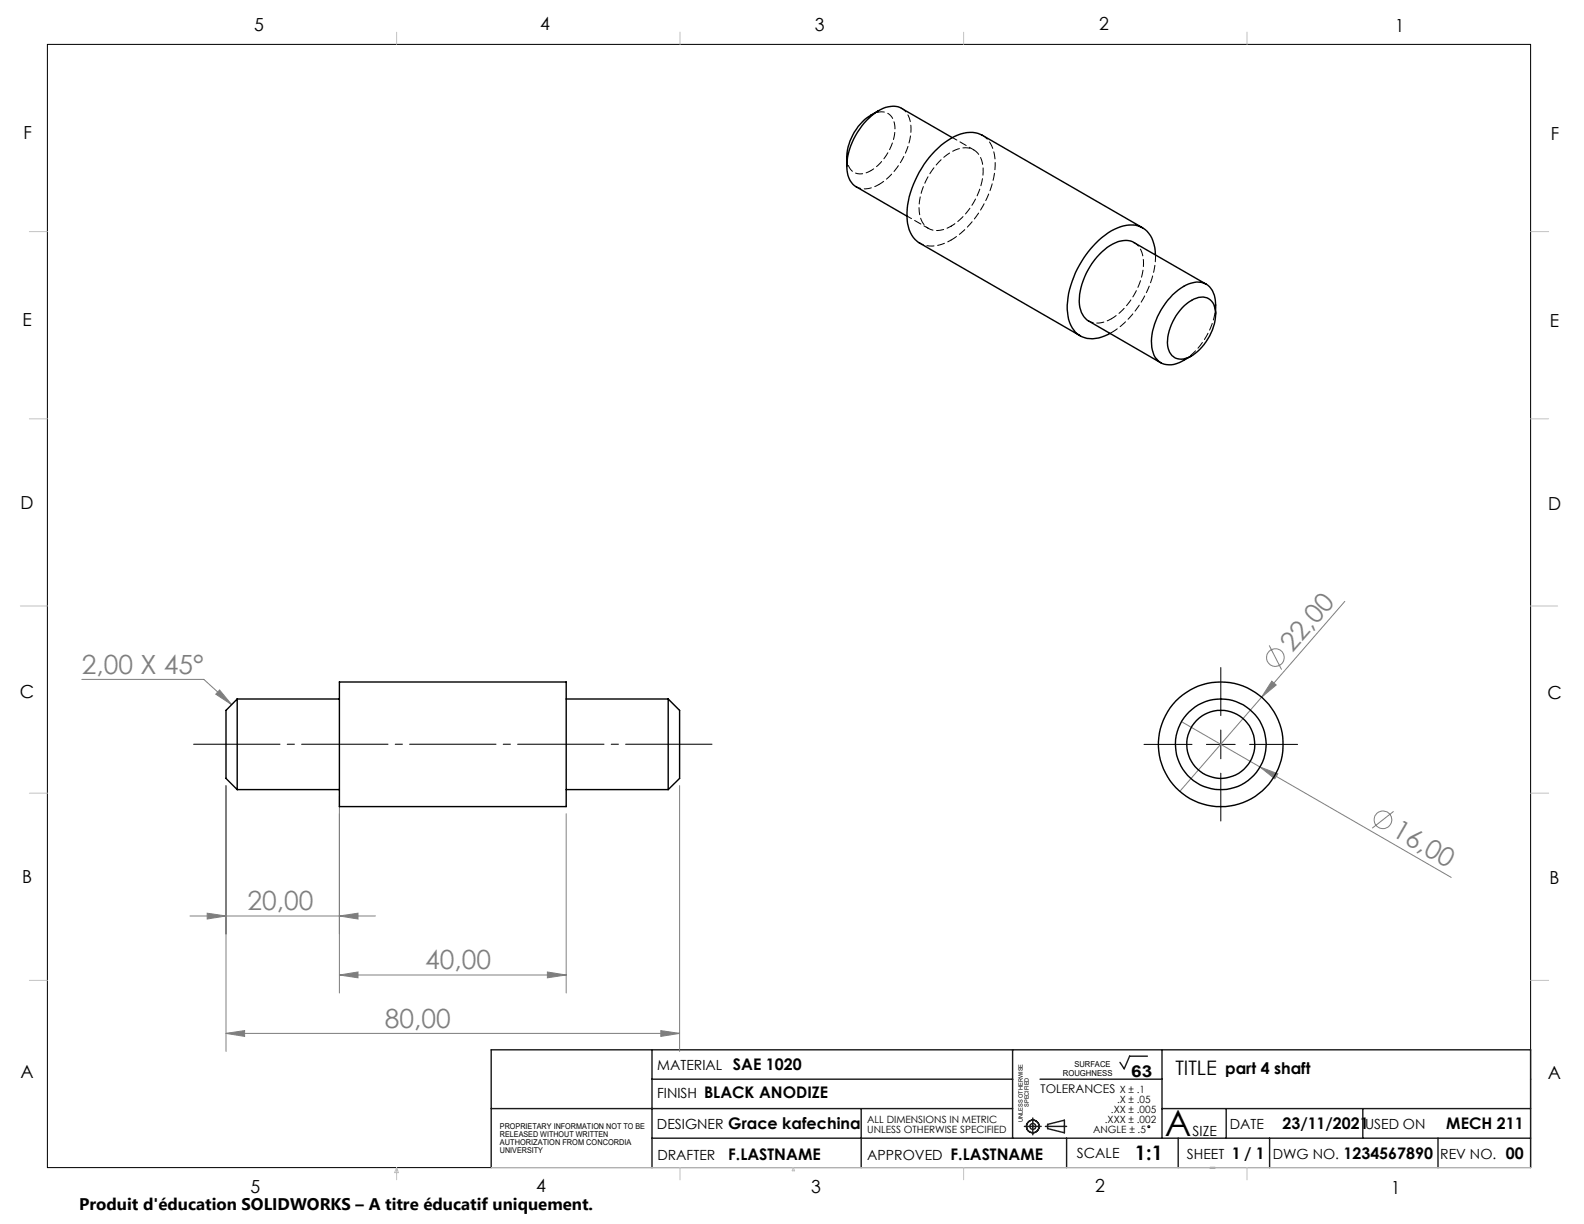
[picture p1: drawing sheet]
<svg xmlns="http://www.w3.org/2000/svg" width="279mm" height="216mm" viewBox="0 0 279 216" stroke-linecap="round" stroke-linejoin="round" font-family="sans-serif">
<g fill="none" stroke="#808080" stroke-width=".18">
<path d="M14.4 119.8h21.5l5 4.5M223.9 113.8l2.2 4.3M237.2 106.1l-14.7 16.9M38.7 121.7l2.2 2.6-2.8-1.9zM39.9 138.6v46.9M119.9 138.6v46.9M208.4 127.3l13.8 8M222.2 135.3l3.2 1.2-.5 .9zM222.2 135.3l33.8 19.5M222.5 123l-14.4 16.6M224.3 120.2l.8 .6-2.6 2.2zM59.9 140.5v34.7"/>
<path d="M99.9 143.5v31.7M245.8 143.1l-3.8 3M33.5 161.6h32.7M36.5 161.1l3.4 .5-3.4 .5zM59.9 172l3.2-.6v1.1zM59.9 172h40M59.9 161.6l3.2-.5v1zM96.6 171.4l3.3 .6-3.3 .5zM39.9 182.3l3.2-.5v1zM39.9 182.3h80M116.6 181.8l3.3 .5-3.3 .5z"/>
<circle cx="225" cy="116" r="1.55"/>
<circle cx="243.9" cy="144.6" r="1.56"/>
</g>
<g fill="none" stroke="#000" stroke-width=".18">
<path d="M8.4 7.8h261.6v198.2h-261.6zM215.3 117.8v8.4M201.8 131.3h8.5M212.8 131.3h5.1M215.3 128.8v5M215.3 136.4v8.4M220.4 131.3h8.5"/>
<circle cx="202.6" cy="198.7" r=".17"/>
</g>
<g fill="none" stroke="#191924" stroke-width=".25">
<path d="M86.6 195.5h92M115 185.2v20.8M115 190.4h63.6M151.9 195.5v10.5M178.6 185.2v15.6M180.7 198.7h3M182.2 197.2v3M183.4 190.4h21.6M184.4 198.7h3.7M184.8 198.3l2.9-.7v2.2l-2.9-.7zM202.4 186.3h-3.2l-.9 2.2-.7-1.1M205 185.2v15.6"/>
<path d="M205 195.5h65M216.3 195.5v5.3M240.4 195.5v5.3M86.6 206v-20.8h183.4v20.8M115 200.8h155M188.1 200.8v5.2M207.8 200.8v5.2M213.4 206h.9M223.9 200.8v5.2M253.6 200.8v5.2"/>
<circle cx="182.2" cy="198.7" r="1.11"/>
<circle cx="182.2" cy="198.7" r=".51"/>
</g>
<path d="M33.5 131.3h92.7" fill="none" stroke="#000" stroke-width=".18" stroke-dasharray="15.2 1.3 1.3 1.3" stroke-dashoffset="-.6"/>
<g fill="none" stroke="#c0c0c0" stroke-width=".18">
<path d="M70 5.7v2.1M119.9 5.7v2.1M170 5.7v2.1M220 5.7v2.1M5.2 40.9h3.2M270 40.9h3.2M5.2 73.9h3.2M270 73.9h3.2M3.6 106.9h4.8M270 106.9h4.7M5.2 139.9h3.2M270 139.9h3.2"/>
<path d="M5.2 172.9h3.2M270 172.9h3.2M70 206v2.1M70 206l.3 .8h-.7zM86.6 206h183.4M119.9 206v2.1M139.9 206l.3 .5h-.5zM170 206v2.1M220 206v2.1"/>
</g>
<g fill="#808080">
<path d="M224.3 120.2l.8 .6-2.6 2.2z"/>
<path d="M222.2 135.3l3.2 1.2-.5 .9z"/>
<path d="M38.7 121.7l2.2 2.6-2.8-1.9zM36.5 161.1l3.4 .5-3.4 .5zM59.9 161.6l3.2-.5v1zM39.9 182.3l3.2-.5v1zM116.6 181.8l3.3 .5-3.3 .5z"/>
<path d="M59.9 172l3.2-.6v1.1zM96.6 171.4l3.3 .6-3.3 .5z"/>
</g>
<g fill="none" stroke="#000" stroke-width=".25">
<path d="M155 19.5l-1.4 .8a9.2 9.2 0 0 0-4.2 7.4v1.6M168 24.3l-9-5.2a4.4 4.4 0 0 0-4.7 .9 12.2 12.2 0 0 0-4.9 10 3.6 3.6 0 0 0 1.6 2.9l9 5.2M201.5 40.2l-28.3-16.4a5.8 5.8 0 0 0-6 1 17 17 0 0 0-7.2 13.4 5.3 5.3 0 0 0 2.2 4.7l28.3 16.3M203.8 44.9a5 5 0 0 0-3-5 7.3 7.3 0 0 0-6.5 2 17.3 17.3 0 0 0-6.1 12.6 5.3 5.3 0 0 0 2.7 4.9 5.7 5.7 0 0 0 4.9-.6M208.9 53.9a4.3 4.3 0 0 1 4-1.4 3.1 3.1 0 0 1 1.5 3.6 9.3 9.3 0 0 1-4.9 7 2.4 2.4 0 0 1-3.5-2.2 9.4 9.4 0 0 1 2.9-7zM212.8 50.1l-12.8-7.3a4.1 4.1 0 0 0-4.2 .5 12.5 12.5 0 0 0-5.4 10.4 3.8 3.8 0 0 0 1.6 2.9l12.8 7.4M214.4 55.4v-1.6a3.6 3.6 0 0 0-2.5-4 6.4 6.4 0 0 0-5.5 2.7 11.9 11.9 0 0 0-3.2 8.8 3.1 3.1 0 0 0 3.9 3l.9-.3 2.2-1.2M41.8 123.3l-1.9 2v12l1.9 2M41.8 123.3v16M41.8 139.3h18.1M41.8 123.3h18.1M59.9 120.3h40v22h-40z"/>
<path d="M99.9 139.3h18M99.9 123.3h18M117.9 123.3v16M117.9 123.3l2 2v12l-2 2"/>
<circle cx="215.3" cy="131.3" r="8"/>
<circle cx="215.3" cy="131.3" r="6"/>
<circle cx="215.3" cy="131.3" r="11"/>
</g>
<path d="M167.8 39.9a3.7 3.7 0 0 1-4.6-.1 6.2 6.2 0 0 1-.6-6 11.6 11.6 0 0 1 6.4-7.5 3.1 3.1 0 0 1 4.4 2.9 12.2 12.2 0 0 1-5.6 10.7M214.4 53.8a12.5 12.5 0 0 1-5.6 9.8" fill="none" stroke="#000" stroke-width=".18" stroke-dasharray="1.3 .6" stroke-dashoffset=".5"/>
<path d="M151 32.9a3.9 3.9 0 0 0 4-.4M160 38.1l3.8 2.2M171.8 26.4l-3.8-2.1M196 56.2a3.9 3.9 0 0 1-4 .4" fill="none" stroke="#000" stroke-width=".18" stroke-dasharray="1.3 .6" stroke-dashoffset=".4"/>
<path d="M153.6 30.1a2.6 2.6 0 0 1-3.8-.5l-.3-.7-.1-1.3M155 32.5a12.2 12.2 0 0 0 5.6-10.7 3.5 3.5 0 0 0-1.6-2.7M200 42.8a4 4 0 0 1 1.7 3.8 12.5 12.5 0 0 1-5.7 9.6" fill="none" stroke="#000" stroke-width=".18" stroke-dasharray="1.3 .6" stroke-dashoffset=".3"/>
<path d="M196 58.7l-.2 .1M203.8 44.9a17.1 17.1 0 0 1-7.8 13.8" fill="none" stroke="#000" stroke-width=".18" stroke-dasharray="1.3 .6"/>
<path d="M167.8 42.3a5.6 5.6 0 0 1-5.5 .6" fill="none" stroke="#000" stroke-width=".18" stroke-dasharray="1.3 .6" stroke-dashoffset=".6"/>
<path d="M173.3 23.8a5.6 5.6 0 0 1 2.2 5.4 17.3 17.3 0 0 1-7.7 13.1" fill="none" stroke="#000" stroke-width=".18" stroke-dasharray="1.3 .6" stroke-dashoffset=".1"/>
<path d="M153.6 20.3a2.55 2.55 0 0 1 3.9 .7 7 7 0 0 1-1.2 6.4l-1.4 1.8-1.3 .9" fill="none" stroke="#000" stroke-width=".18" stroke-dasharray="1.3 .6" stroke-dashoffset=".7"/>
<text font-size="6.3" x="205.5" y="200.4">A</text>
<g font-size="4.7" fill="#808080">
<text x="14.4" y="118.8">2,00 X 45°</text>
<text x="228" y="115.2" transform="rotate(-49 228 115.2)">22,00</text>
<text x="245.3" y="147.4" transform="rotate(30 245.3 147.4)">16,00</text>
<text x="43.6" y="160.5">20,00</text>
<text x="75" y="170.9">40,00</text>
<text x="67.9" y="181.3">80,00</text>
</g>
<g font-size="3.5">
<text x="207.3" y="189.5">TITLE</text>
<text x="200.2" y="204.7">1:1</text>
</g>
<g font-size="3.2">
<text x="44.8" y="5.4">5</text>
<text x="95.3" y="5.3">4</text>
<text x="143.7" y="5.4">3</text>
<text x="193.9" y="5.4">2</text>
<text x="246.1" y="5.7">1</text>
<text x="4.1" y="24.5">F</text>
<text x="273.5" y="24.7">F</text>
<text x="4" y="57.5">E</text>
<text x="273.4" y="57.6">E</text>
<text x="3.6" y="89.8">D</text>
<text x="273.1" y="90">D</text>
<text x="3.5" y="123.1">C</text>
<text x="272.9" y="123.3">C</text>
<text x="3.9" y="155.7">B</text>
<text x="273.3" y="155.9">B</text>
<text x="3.6" y="190.2">A</text>
<text x="273" y="190.3">A</text>
<text x="44.2" y="210.4">5</text>
<text x="94.6" y="210.3">4</text>
<text x="143.1" y="210.4">3</text>
<text x="193.2" y="210.3">2</text>
<text x="245.4" y="210.6">1</text>
</g>
<text font-size="3" x="14" y="213.5">Produit d'éducation SOLIDWORKS – A titre éducatif uniquement.</text>
<text font-size="2.9" x="199.5" y="189.9">63</text>
<g font-size="2.8">
<text x="129.3" y="188.7">SAE 1020</text>
<text x="216.1" y="189.5">part 4 shaft</text>
<text x="124.2" y="193.6">BLACK ANODIZE</text>
<text x="128.5" y="199.2">Grace kafechina</text>
<text x="226.2" y="199.2">23/11/2021</text>
<text x="255.1" y="199.2">MECH 211</text>
<text x="128.5" y="204.5">F.LASTNAME</text>
<text x="167.7" y="204.5">F.LASTNAME</text>
<text x="217.3" y="204.4">1 / 1</text>
<text x="237" y="204.4">1234567890</text>
<text x="265.6" y="204.4">00</text>
</g>
<g font-size="2.5">
<text x="115.9" y="188.7">MATERIAL</text>
<text x="115.9" y="193.6">FINISH</text>
<text x="115.9" y="199.2">DESIGNER</text>
<text x="210.4" y="200.4">SIZE</text>
<text x="216.9" y="199.2">DATE</text>
<text x="240.8" y="199.2">USED ON</text>
<text x="115.9" y="204.5">DRAFTER</text>
<text x="153" y="204.5">APPROVED</text>
<text x="189.9" y="204.3">SCALE</text>
<text x="209.4" y="204.4">SHEET</text>
<text x="224.5" y="204.4">DWG NO.</text>
<text x="254" y="204.4">REV NO.</text>
</g>
<text font-size="2.1" x="183.6" y="192.8">TOLERANCES</text>
<g font-size="1.8">
<text x="196" y="196.4">.XX ± .005</text>
<text x="197" y="194.6">.X ± .05</text>
<text x="197.5" y="192.8">X ± .1</text>
<text x="153" y="198">ALL DIMENSIONS IN METRIC</text>
<text x="153" y="199.8">UNLESS OTHERWISE SPECIFIED</text>
<text x="192.8" y="199.9">ANGLE ± .5</text>
<text x="194.9" y="198.1">.XXX ± .002</text>
</g>
<g font-size="1.4">
<text x="187.5" y="189.9">ROUGHNESS</text>
<text x="189.5" y="188.2">SURFACE</text>
<text x="88.2" y="199.2">PROPRIETARY INFORMATION NOT TO BE</text>
<text x="88.2" y="200.6">RELEASED WITHOUT WRITTEN</text>
<text x="88.2" y="202">AUTHORIZATION FROM CONCORDIA</text>
<text x="88.2" y="203.4">UNIVERSITY</text>
</g>
<g font-size="1.1">
<text x="180.4" y="197.9" transform="rotate(-90 180.4 197.9)">UNLESS OTHERWISE</text>
<text x="181.5" y="195.2" transform="rotate(-90 181.5 195.2)">SPECIFIED</text>
</g>
</svg>
